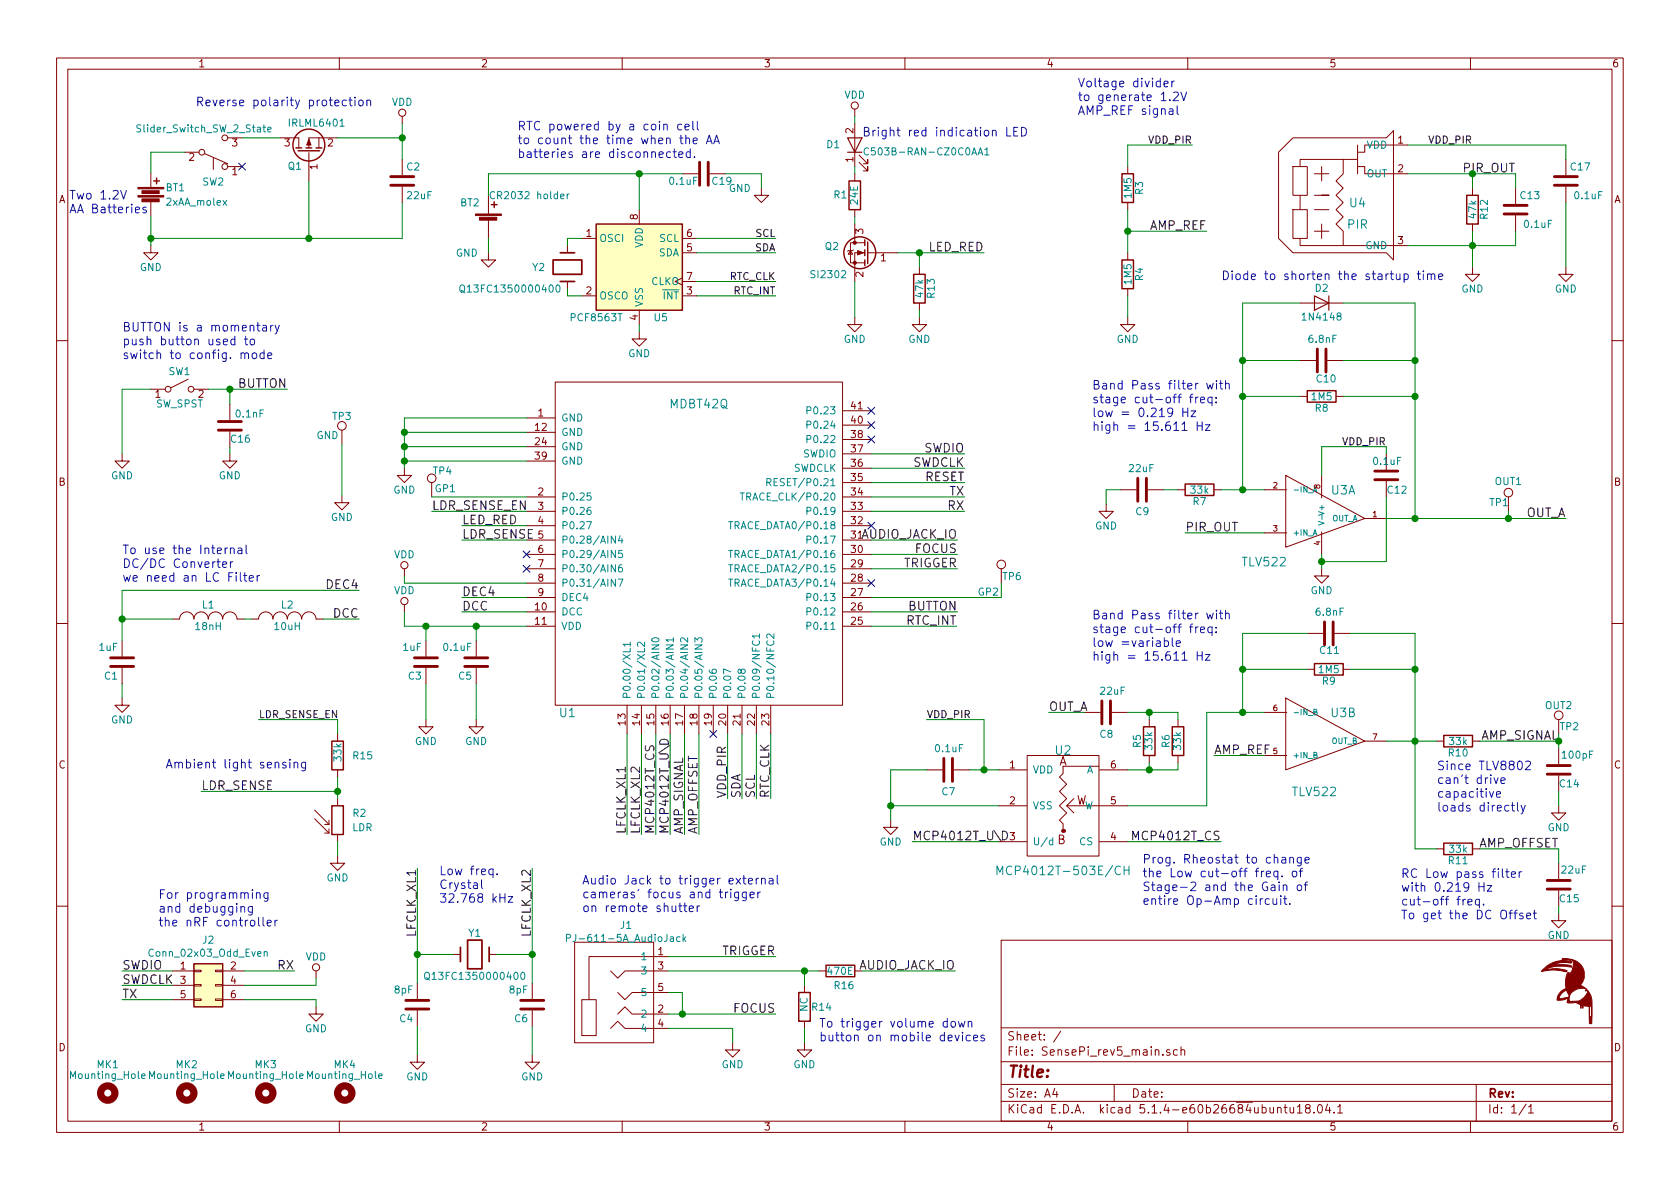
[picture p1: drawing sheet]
EESchema Schematic File Version 4
LIBS:SensePi_rev5_main-cache
EELAYER 30 0
EELAYER END
$Descr A4 11693 8268
encoding utf-8
Sheet 1 1
Title ""
Date ""
Rev ""
Comp ""
Comment1 ""
Comment2 ""
Comment3 ""
Comment4 ""
$EndDescr
$Comp
L sense:Battery BT1
U 1 1
P 1050 1345
F 0 "BT1" H 1150 1395 50  0000 L CNN
F 1 "2xAA_molex" H 1150 1295 50  0000 L CNN
F 2 "sense_fp:JST_EH_S2B-EH_1x02_P2.50mm_Horizontal" H 1050 1385 60  0001 C CNN
F 3 "" V 1050 1385 60  0000 C CNN
	1    1050 1345
	1    0    0    -1  
$EndComp
$Comp
L sense:Crystal Y1
U 1 1
P 3305 6635
F 0 "Y1" H 3305 6785 50  0000 C CNN
F 1 "Q13FC1350000400" H 3305 6485 50  0000 C CNN
F 2 "sense_fp:Q13FC1350000400_SMD Crystals 32.768KHz" H 3305 6635 50  0001 C CNN
F 3 "" H 3305 6635 50  0000 C CNN
	1    3305 6635
	1    0    0    -1  
$EndComp
$Comp
L sense:LOGO #G1
U 1 1
P 10905 6890
F 0 "#G1" H 10905 6692 60  0001 C CNN
F 1 "LOGO" H 10905 7088 60  0001 C CNN
F 2 "sense_rev3_fp:LOGO" H 10905 6890 60  0001 C CNN
F 3 "" H 10905 6890 60  0001 C CNN
	1    10905 6890
	1    0    0    -1  
$EndComp
$Comp
L sense:PIR U4
U 1 1
P 9350 1350
F 0 "U4" H 9450 1300 60  0000 C CNN
F 1 "PIR" H 9450 1150 60  0000 C CNN
F 2 "sense_fp:PIR_TO5" H 9700 1350 60  0001 C CNN
F 3 "" H 9700 1350 60  0000 C CNN
	1    9350 1350
	1    0    0    -1  
$EndComp
$Comp
L sense:C C2
U 1 1
P 2800 1250
F 0 "C2" H 2825 1350 50  0000 L CNN
F 1 "22uF" H 2825 1150 50  0000 L CNN
F 2 "sense_fp:C_1206_3216Metric" H 2838 1100 30  0001 C CNN
F 3 "" H 2800 1250 60  0000 C CNN
	1    2800 1250
	1    0    0    -1  
$EndComp
$Comp
L sense:TLV8802 U3
U 1 1
P 9150 3550
F 0 "U3" H 9350 3700 60  0000 C CNN
F 1 "TLV522" H 8800 3200 60  0000 C CNN
F 2 "sense_fp:SSOP-8_2.95x2.8mm_Pitch0.65mm" H 9250 3500 60  0001 C CNN
F 3 "" H 9250 3500 60  0001 C CNN
	1    9150 3550
	1    0    0    -1  
$EndComp
$Comp
L sense:TLV8802 U3
U 2 1
P 9150 5100
F 0 "U3" H 9350 5250 60  0000 C CNN
F 1 "TLV522" H 9150 4700 60  0000 C CNN
F 2 "sense_fp:SSOP-8_2.95x2.8mm_Pitch0.65mm" H 9250 5050 60  0001 C CNN
F 3 "" H 9250 5050 60  0001 C CNN
	2    9150 5100
	1    0    0    -1  
$EndComp
$Comp
L sense:Mounting_Hole MK1
U 1 1
P 750 7600
F 0 "MK1" H 750 7800 50  0000 C CNN
F 1 "Mounting_Hole" H 750 7725 50  0000 C CNN
F 2 "sense_fp:MountingHole_2.7mm_M2.5" H 750 7600 50  0001 C CNN
F 3 "" H 750 7600 50  0001 C CNN
	1    750  7600
	1    0    0    -1  
$EndComp
$Comp
L sense:GND #PWR03
U 1 1
P 1050 1700
F 0 "#PWR03" H 1050 1450 50  0001 C CNN
F 1 "GND" H 1050 1550 50  0000 C CNN
F 2 "" H 1050 1700 60  0000 C CNN
F 3 "" H 1050 1700 60  0000 C CNN
	1    1050 1700
	1    0    0    -1  
$EndComp
$Comp
L sense:VDD #PWR06
U 1 1
P 2800 850
F 0 "#PWR06" H 2800 700 50  0001 C CNN
F 1 "VDD" H 2800 1000 50  0000 C CNN
F 2 "" H 2800 850 60  0000 C CNN
F 3 "" H 2800 850 60  0000 C CNN
	1    2800 850 
	1    0    0    -1  
$EndComp
$Comp
L sense:R R3
U 1 1
P 7850 1300
F 0 "R3" V 7930 1300 50  0000 C CNN
F 1 "1M5" V 7850 1300 50  0000 C CNN
F 2 "sense_fp:C_0402_1005Metric" H 7780 1300 30  0001 C CNN
F 3 "" H 7850 1300 30  0000 C CNN
	1    7850 1300
	1    0    0    -1  
$EndComp
$Comp
L sense:GND #PWR020
U 1 1
P 7850 2200
F 0 "#PWR020" H 7850 1950 50  0001 C CNN
F 1 "GND" H 7850 2050 50  0000 C CNN
F 2 "" H 7850 2200 60  0000 C CNN
F 3 "" H 7850 2200 60  0000 C CNN
	1    7850 2200
	1    0    0    -1  
$EndComp
$Comp
L sense:GND #PWR025
U 1 1
P 10250 1850
F 0 "#PWR025" H 10250 1600 50  0001 C CNN
F 1 "GND" H 10250 1700 50  0000 C CNN
F 2 "" H 10250 1850 60  0000 C CNN
F 3 "" H 10250 1850 60  0000 C CNN
	1    10250 1850
	1    0    0    -1  
$EndComp
$Comp
L sense:GND #PWR021
U 1 1
P 7700 3500
F 0 "#PWR021" H 7700 3250 50  0001 C CNN
F 1 "GND" H 7700 3350 50  0000 C CNN
F 2 "" H 7700 3500 60  0000 C CNN
F 3 "" H 7700 3500 60  0000 C CNN
	1    7700 3500
	1    0    0    -1  
$EndComp
$Comp
L sense:GND #PWR027
U 1 1
P 10850 6350
F 0 "#PWR027" H 10850 6100 50  0001 C CNN
F 1 "GND" H 10850 6200 50  0000 C CNN
F 2 "" H 10850 6350 60  0000 C CNN
F 3 "" H 10850 6350 60  0000 C CNN
	1    10850 6350
	1    0    0    -1  
$EndComp
$Comp
L sense:Mounting_Hole MK2
U 1 1
P 1300 7600
F 0 "MK2" H 1300 7800 50  0000 C CNN
F 1 "Mounting_Hole" H 1300 7725 50  0000 C CNN
F 2 "sense_fp:MountingHole_2.7mm_M2.5" H 1300 7600 50  0001 C CNN
F 3 "" H 1300 7600 50  0001 C CNN
	1    1300 7600
	1    0    0    -1  
$EndComp
$Comp
L sense:Mounting_Hole MK3
U 1 1
P 1850 7600
F 0 "MK3" H 1850 7800 50  0000 C CNN
F 1 "Mounting_Hole" H 1850 7725 50  0000 C CNN
F 2 "sense_fp:MountingHole_2.7mm_M2.5" H 1850 7600 50  0001 C CNN
F 3 "" H 1850 7600 50  0001 C CNN
	1    1850 7600
	1    0    0    -1  
$EndComp
$Comp
L sense:Mounting_Hole MK4
U 1 1
P 2400 7600
F 0 "MK4" H 2400 7800 50  0000 C CNN
F 1 "Mounting_Hole" H 2400 7725 50  0000 C CNN
F 2 "sense_fp:MountingHole_2.7mm_M2.5" H 2400 7600 50  0001 C CNN
F 3 "" H 2400 7600 50  0001 C CNN
	1    2400 7600
	1    0    0    -1  
$EndComp
$Comp
L sense:INDUCTOR_SMALL L2
U 1 1
P 2000 4300
F 0 "L2" H 2000 4400 50  0000 C CNN
F 1 "10uH" H 2000 4250 50  0000 C CNN
F 2 "sense_fp:L_0805" H 2000 4300 60  0001 C CNN
F 3 "" H 2000 4300 60  0000 C CNN
	1    2000 4300
	1    0    0    -1  
$EndComp
$Comp
L sense:GND #PWR01
U 1 1
P 850 3150
F 0 "#PWR01" H 850 2900 50  0001 C CNN
F 1 "GND" H 850 3000 50  0000 C CNN
F 2 "" H 850 3150 60  0000 C CNN
F 3 "" H 850 3150 60  0000 C CNN
	1    850  3150
	1    0    0    -1  
$EndComp
$Comp
L sense:GND #PWR011
U 1 1
P 2905 7335
F 0 "#PWR011" H 2905 7085 50  0001 C CNN
F 1 "GND" H 2905 7185 50  0000 C CNN
F 2 "" H 2905 7335 60  0000 C CNN
F 3 "" H 2905 7335 60  0000 C CNN
	1    2905 7335
	1    0    0    -1  
$EndComp
$Comp
L sense:GND #PWR014
U 1 1
P 3705 7335
F 0 "#PWR014" H 3705 7085 50  0001 C CNN
F 1 "GND" H 3705 7185 50  0000 C CNN
F 2 "" H 3705 7335 60  0000 C CNN
F 3 "" H 3705 7335 60  0000 C CNN
	1    3705 7335
	1    0    0    -1  
$EndComp
$Comp
L sense:GND #PWR015
U 1 1
P 5100 7250
F 0 "#PWR015" H 5100 7000 50  0001 C CNN
F 1 "GND" H 5100 7100 50  0000 C CNN
F 2 "" H 5100 7250 60  0000 C CNN
F 3 "" H 5100 7250 60  0000 C CNN
	1    5100 7250
	1    0    0    -1  
$EndComp
$Comp
L sense:GND #PWR02
U 1 1
P 850 4850
F 0 "#PWR02" H 850 4600 50  0001 C CNN
F 1 "GND" H 850 4700 50  0000 C CNN
F 2 "" H 850 4850 60  0000 C CNN
F 3 "" H 850 4850 60  0000 C CNN
	1    850  4850
	1    0    0    -1  
$EndComp
$Comp
L sense:GND #PWR010
U 1 1
P 2965 5000
F 0 "#PWR010" H 2965 4750 50  0001 C CNN
F 1 "GND" H 2965 4850 50  0000 C CNN
F 2 "" H 2965 5000 60  0000 C CNN
F 3 "" H 2965 5000 60  0000 C CNN
	1    2965 5000
	1    0    0    -1  
$EndComp
$Comp
L sense:GND #PWR012
U 1 1
P 3315 5000
F 0 "#PWR012" H 3315 4750 50  0001 C CNN
F 1 "GND" H 3315 4850 50  0000 C CNN
F 2 "" H 3315 5000 60  0000 C CNN
F 3 "" H 3315 5000 60  0000 C CNN
	1    3315 5000
	1    0    0    -1  
$EndComp
$Comp
L sense:GND #PWR023
U 1 1
P 9200 3950
F 0 "#PWR023" H 9200 3700 50  0001 C CNN
F 1 "GND" H 9200 3800 50  0000 C CNN
F 2 "" H 9200 3950 60  0000 C CNN
F 3 "" H 9200 3950 60  0000 C CNN
	1    9200 3950
	1    0    0    -1  
$EndComp
$Comp
L sense:GND #PWR026
U 1 1
P 10850 5600
F 0 "#PWR026" H 10850 5350 50  0001 C CNN
F 1 "GND" H 10850 5450 50  0000 C CNN
F 2 "" H 10850 5600 60  0000 C CNN
F 3 "" H 10850 5600 60  0000 C CNN
	1    10850 5600
	1    0    0    -1  
$EndComp
$Comp
L sense:D D2
U 1 1
P 9200 2100
F 0 "D2" H 9200 2000 50  0000 C CNN
F 1 "1N4148" H 9200 2200 50  0000 C CNN
F 2 "sense_fp:D_SOD-323" H 9200 2100 50  0001 C CNN
F 3 "" H 9200 2100 50  0001 C CNN
	1    9200 2100
	-1   0    0    1   
$EndComp
$Comp
L sense:GND #PWR07
U 1 1
P 2815 3250
F 0 "#PWR07" H 2815 3000 50  0001 C CNN
F 1 "GND" H 2815 3100 50  0000 C CNN
F 2 "" H 2815 3250 60  0000 C CNN
F 3 "" H 2815 3250 60  0000 C CNN
	1    2815 3250
	1    0    0    -1  
$EndComp
NoConn ~ 6065 2850
NoConn ~ 6065 2950
NoConn ~ 6065 3050
Text Label 3215 3650 0    60   ~ 0
LED_RED
Text Label 3215 4150 0    60   ~ 0
DEC4
Text Label 3215 4250 0    60   ~ 0
DCC
Text Label 6665 3850 2    60   ~ 0
FOCUS
Text Label 6715 3150 2    60   ~ 0
SWDIO
Text Label 6715 3250 2    60   ~ 0
SWDCLK
Text Label 6715 3350 2    60   ~ 0
RESET
Text Label 6715 3550 2    60   ~ 0
RX
Text Label 6715 3450 2    60   ~ 0
TX
$Comp
L sense:VDD #PWR09
U 1 1
P 2815 4250
F 0 "#PWR09" H 2815 4100 50  0001 C CNN
F 1 "VDD" H 2815 4400 50  0000 C CNN
F 2 "" H 2815 4250 60  0000 C CNN
F 3 "" H 2815 4250 60  0000 C CNN
	1    2815 4250
	1    0    0    -1  
$EndComp
Text Label 2500 4100 2    60   ~ 0
DEC4
Text Label 2500 4300 2    60   ~ 0
DCC
Text Label 4365 5800 1    60   ~ 0
LFCLK_XL1
Text Label 4465 5800 1    60   ~ 0
LFCLK_XL2
Text Label 2905 6035 3    60   ~ 0
LFCLK_XL1
Text Label 3705 6035 3    60   ~ 0
LFCLK_XL2
Text Label 8400 1600 2    60   ~ 0
AMP_REF
Text Label 10900 3600 2    60   ~ 0
OUT_A
Text Label 7300 4950 0    60   ~ 0
OUT_A
Text Label 10550 1200 2    60   ~ 0
PIR_OUT
Text Label 8250 3700 0    60   ~ 0
PIR_OUT
Text Label 10850 5150 2    60   ~ 0
AMP_SIGNAL
Text Label 10850 5900 2    60   ~ 0
AMP_OFFSET
Text Label 2000 2700 2    60   ~ 0
BUTTON
Text Label 6850 1750 2    60   ~ 0
LED_RED
Text Label 850  6750 0    60   ~ 0
SWDIO
Text Label 850  6850 0    60   ~ 0
SWDCLK
Text Label 2050 6750 2    60   ~ 0
RX
Text Label 850  6950 0    60   ~ 0
TX
Text Label 1400 5500 0    60   ~ 0
LDR_SENSE
$Comp
L sense:VDD #PWR05
U 1 1
P 2200 6800
F 0 "#PWR05" H 2200 6650 50  0001 C CNN
F 1 "VDD" H 2200 6950 50  0000 C CNN
F 2 "" H 2200 6800 60  0000 C CNN
F 3 "" H 2200 6800 60  0000 C CNN
	1    2200 6800
	1    0    0    -1  
$EndComp
Text Label 6650 6750 2    60   ~ 0
AUDIO_JACK_IO
Text Label 5400 7050 2    60   ~ 0
FOCUS
Text Label 5400 6650 2    60   ~ 0
TRIGGER
$Comp
L sense:C C13
U 1 1
P 10550 1450
F 0 "C13" H 10575 1550 50  0000 L CNN
F 1 "0.1uF" H 10600 1350 50  0000 L CNN
F 2 "sense_fp:C_0402_1005Metric" H 10588 1300 30  0001 C CNN
F 3 "" H 10550 1450 60  0000 C CNN
	1    10550 1450
	1    0    0    -1  
$EndComp
$Comp
L sense:C C10
U 1 1
P 9200 2500
F 0 "C10" V 9326 2456 50  0000 L CNN
F 1 "6.8nF" V 9050 2400 50  0000 L CNN
F 2 "sense_fp:C_0402_1005Metric" H 9238 2350 30  0001 C CNN
F 3 "" H 9200 2500 60  0000 C CNN
	1    9200 2500
	0    1    1    0   
$EndComp
$Comp
L sense:C C9
U 1 1
P 7950 3400
F 0 "C9" V 8100 3350 50  0000 L CNN
F 1 "22uF" V 7800 3300 50  0000 L CNN
F 2 "sense_fp:C_1206_3216Metric" H 7988 3250 30  0001 C CNN
F 3 "" H 7950 3400 60  0000 C CNN
	1    7950 3400
	0    1    1    0   
$EndComp
$Comp
L sense:C C11
U 1 1
P 9250 4400
F 0 "C11" V 9366 4330 50  0000 L CNN
F 1 "6.8nF" V 9100 4300 50  0000 L CNN
F 2 "sense_fp:C_0402_1005Metric" H 9288 4250 30  0001 C CNN
F 3 "" H 9250 4400 60  0000 C CNN
	1    9250 4400
	0    1    1    0   
$EndComp
$Comp
L sense:C C8
U 1 1
P 7700 4950
F 0 "C8" V 7850 4900 50  0000 L CNN
F 1 "22uF" V 7550 4900 50  0000 L CNN
F 2 "sense_fp:C_1206_3216Metric" H 7738 4800 30  0001 C CNN
F 3 "" H 7700 4950 60  0000 C CNN
	1    7700 4950
	0    1    1    0   
$EndComp
$Comp
L sense:C C15
U 1 1
P 10850 6150
F 0 "C15" H 10700 6250 50  0000 L CNN
F 1 "22uF" H 10650 6050 50  0000 L CNN
F 2 "sense_fp:C_1206_3216Metric" H 10888 6000 30  0001 C CNN
F 3 "" H 10850 6150 60  0000 C CNN
	1    10850 6150
	-1   0    0    1   
$EndComp
$Comp
L sense:C C14
U 1 1
P 10850 5350
F 0 "C14" H 10700 5450 50  0000 L CNN
F 1 "100pF" H 10600 5250 50  0000 L CNN
F 2 "sense_fp:C_0402_1005Metric" H 10888 5200 30  0001 C CNN
F 3 "" H 10850 5350 60  0000 C CNN
	1    10850 5350
	-1   0    0    1   
$EndComp
$Comp
L sense:C C6
U 1 1
P 3705 6985
F 0 "C6" H 3730 7085 50  0000 L CNN
F 1 "8pF" H 3730 6885 50  0000 L CNN
F 2 "sense_fp:C_0402_1005Metric" H 3743 6835 30  0001 C CNN
F 3 "" H 3705 6985 60  0000 C CNN
	1    3705 6985
	-1   0    0    1   
$EndComp
$Comp
L sense:C C4
U 1 1
P 2905 6985
F 0 "C4" H 2930 7085 50  0000 L CNN
F 1 "8pF" H 2930 6885 50  0000 L CNN
F 2 "sense_fp:C_0402_1005Metric" H 2943 6835 30  0001 C CNN
F 3 "" H 2905 6985 60  0000 C CNN
	1    2905 6985
	-1   0    0    1   
$EndComp
$Comp
L sense:C C3
U 1 1
P 2965 4600
F 0 "C3" H 2990 4700 50  0000 L CNN
F 1 "1uF" H 2990 4500 50  0000 L CNN
F 2 "sense_fp:C_0603_1608Metric" H 3003 4450 30  0001 C CNN
F 3 "" H 2965 4600 60  0000 C CNN
	1    2965 4600
	-1   0    0    1   
$EndComp
$Comp
L sense:C C5
U 1 1
P 3315 4600
F 0 "C5" H 3340 4700 50  0000 L CNN
F 1 "0.1uF" H 3340 4500 50  0000 L CNN
F 2 "sense_fp:C_0402_1005Metric" H 3353 4450 30  0001 C CNN
F 3 "" H 3315 4600 60  0000 C CNN
	1    3315 4600
	-1   0    0    1   
$EndComp
$Comp
L sense:C C1
U 1 1
P 850 4600
F 0 "C1" H 875 4700 50  0000 L CNN
F 1 "1uF" H 875 4500 50  0000 L CNN
F 2 "sense_fp:C_0603_1608Metric" H 888 4450 30  0001 C CNN
F 3 "" H 850 4600 60  0000 C CNN
	1    850  4600
	-1   0    0    1   
$EndComp
$Comp
L sense:R R4
U 1 1
P 7850 1900
F 0 "R4" V 7930 1900 50  0000 C CNN
F 1 "1M5" V 7850 1900 50  0000 C CNN
F 2 "sense_fp:C_0402_1005Metric" H 7780 1900 30  0001 C CNN
F 3 "" H 7850 1900 30  0000 C CNN
	1    7850 1900
	1    0    0    -1  
$EndComp
$Comp
L sense:R R12
U 1 1
P 10250 1450
F 0 "R12" V 10330 1450 50  0000 C CNN
F 1 "47k" V 10250 1450 50  0000 C CNN
F 2 "sense_fp:C_0402_1005Metric" H 10180 1450 30  0001 C CNN
F 3 "" H 10250 1450 30  0000 C CNN
	1    10250 1450
	1    0    0    -1  
$EndComp
$Comp
L sense:R R1
U 1 1
P 5950 1350
F 0 "R1" H 6050 1350 50  0000 C CNN
F 1 "24E" V 5950 1350 50  0000 C CNN
F 2 "sense_fp:C_0402_1005Metric" H 5880 1350 30  0001 C CNN
F 3 "" H 5950 1350 30  0000 C CNN
	1    5950 1350
	-1   0    0    1   
$EndComp
$Comp
L sense:R R8
U 1 1
P 9200 2750
F 0 "R8" V 9280 2750 50  0000 C CNN
F 1 "1M5" V 9200 2750 50  0000 C CNN
F 2 "sense_fp:C_0402_1005Metric" H 9130 2750 30  0001 C CNN
F 3 "" H 9200 2750 30  0000 C CNN
	1    9200 2750
	0    1    1    0   
$EndComp
$Comp
L sense:R R7
U 1 1
P 8350 3400
F 0 "R7" V 8430 3400 50  0000 C CNN
F 1 "33k" V 8350 3400 50  0000 C CNN
F 2 "sense_fp:C_0402_1005Metric" H 8280 3400 30  0001 C CNN
F 3 "" H 8350 3400 30  0000 C CNN
	1    8350 3400
	0    1    1    0   
$EndComp
$Comp
L sense:R R9
U 1 1
P 9250 4650
F 0 "R9" V 9330 4650 50  0000 C CNN
F 1 "1M5" V 9250 4650 50  0000 C CNN
F 2 "sense_fp:C_0402_1005Metric" H 9180 4650 30  0001 C CNN
F 3 "" H 9250 4650 30  0000 C CNN
	1    9250 4650
	0    1    1    0   
$EndComp
$Comp
L sense:R R10
U 1 1
P 10150 5150
F 0 "R10" V 10230 5150 50  0000 C CNN
F 1 "33k" V 10150 5150 50  0000 C CNN
F 2 "sense_fp:C_0402_1005Metric" H 10080 5150 30  0001 C CNN
F 3 "" H 10150 5150 30  0000 C CNN
	1    10150 5150
	0    1    1    0   
$EndComp
$Comp
L sense:R R11
U 1 1
P 10150 5900
F 0 "R11" V 10230 5900 50  0000 C CNN
F 1 "33k" V 10150 5900 50  0000 C CNN
F 2 "sense_fp:C_0402_1005Metric" H 10080 5900 30  0001 C CNN
F 3 "" H 10150 5900 30  0000 C CNN
	1    10150 5900
	0    1    1    0   
$EndComp
$Comp
L sense:INDUCTOR_SMALL L1
U 1 1
P 1450 4300
F 0 "L1" H 1450 4400 50  0000 C CNN
F 1 "18nH" H 1450 4250 50  0000 C CNN
F 2 "sense_fp:C_0603_1608Metric" H 1450 4300 60  0001 C CNN
F 3 "" H 1450 4300 60  0000 C CNN
	1    1450 4300
	1    0    0    -1  
$EndComp
$Comp
L sense:Q_PMOS_DGS Q1
U 1 1
P 2150 1050
F 0 "Q1" V 2050 1200 50  0000 R CNN
F 1 "IRLML6401" V 2350 1200 50  0000 R CNN
F 2 "sense_fp:SOT-23" H 2350 1150 29  0001 C CNN
F 3 "" H 2150 1050 60  0000 C CNN
	1    2150 1050
	0    -1   -1   0   
$EndComp
$Comp
L sense:VDD #PWR08
U 1 1
P 2815 4000
F 0 "#PWR08" H 2815 3850 50  0001 C CNN
F 1 "VDD" H 2815 4150 50  0000 C CNN
F 2 "" H 2815 4000 60  0000 C CNN
F 3 "" H 2815 4000 60  0000 C CNN
	1    2815 4000
	1    0    0    -1  
$EndComp
$Comp
L sense:MCP4012T-503E_CH U2
U 1 1
P 7400 5600
F 0 "U2" H 7400 5988 60  0000 C CNN
F 1 "MCP4012T-503E/CH" H 7400 5150 60  0000 C CNN
F 2 "sense_fp:SOT-23-6" H 7400 5600 60  0001 C CNN
F 3 "" H 7400 5600 60  0001 C CNN
	1    7400 5600
	1    0    0    -1  
$EndComp
Text Label 8450 5250 0    60   ~ 0
AMP_REF
$Comp
L sense:R R5
U 1 1
P 8000 5150
F 0 "R5" V 8080 5150 50  0000 C CNN
F 1 "33k" V 8000 5150 50  0000 C CNN
F 2 "sense_fp:C_0402_1005Metric" H 7930 5150 30  0001 C CNN
F 3 "" H 8000 5150 30  0000 C CNN
	1    8000 5150
	-1   0    0    1   
$EndComp
$Comp
L sense:Test_Point TP2
U 1 1
P 10850 5100
F 0 "TP2" H 10925 5125 50  0000 C BNN
F 1 "OUT2" H 10850 5300 50  0000 C CNN
F 2 "sense_fp:Measurement_Point_Round-SMD-Pad_Small" H 10850 5100 50  0001 C CNN
F 3 "" H 10850 5100 50  0001 C CNN
	1    10850 5100
	1    0    0    -1  
$EndComp
$Comp
L sense:Test_Point TP1
U 1 1
P 10500 3550
F 0 "TP1" H 10435 3585 50  0000 C BNN
F 1 "OUT1" H 10500 3760 50  0000 C CNN
F 2 "sense_fp:Measurement_Point_Round-SMD-Pad_Small" H 10500 3550 50  0001 C CNN
F 3 "" H 10500 3550 50  0001 C CNN
	1    10500 3550
	1    0    0    -1  
$EndComp
$Comp
L sense:GND #PWR016
U 1 1
P 6200 5700
F 0 "#PWR016" H 6200 5450 50  0001 C CNN
F 1 "GND" H 6200 5550 50  0000 C CNN
F 2 "" H 6200 5700 60  0000 C CNN
F 3 "" H 6200 5700 60  0000 C CNN
	1    6200 5700
	1    0    0    -1  
$EndComp
Text Label 8500 5850 2    60   ~ 0
MCP4012T_CS
Text Label 6350 5850 0    60   ~ 0
MCP4012T_U\D
Wire Wire Line
	2800 1650 2800 1400
Wire Wire Line
	2150 1250 2150 1650
Connection ~ 2150 1650
Wire Wire Line
	7850 1000 7850 1150
Wire Wire Line
	7850 1450 7850 1600
Wire Wire Line
	9800 1200 10250 1200
Wire Wire Line
	10550 1700 10550 1600
Wire Wire Line
	10250 1600 10250 1700
Wire Wire Line
	10250 1300 10250 1200
Connection ~ 10250 1200
Wire Wire Line
	1050 2700 850  2700
Wire Wire Line
	850  2700 850  3150
Wire Wire Line
	1450 2700 1600 2700
Wire Wire Line
	850  4100 850  4300
Wire Wire Line
	850  4300 1200 4300
Wire Wire Line
	850  4750 850  4850
Wire Wire Line
	850  4100 2500 4100
Connection ~ 850  4300
Wire Wire Line
	2815 4350 2965 4350
Wire Wire Line
	2965 4450 2965 4350
Connection ~ 2965 4350
Wire Wire Line
	3315 4450 3315 4350
Connection ~ 3315 4350
Wire Wire Line
	2965 4750 2965 5000
Wire Wire Line
	8100 3400 8200 3400
Wire Wire Line
	8500 3400 8650 3400
Wire Wire Line
	9650 3600 9850 3600
Wire Wire Line
	8650 2750 9050 2750
Wire Wire Line
	8650 2100 8650 2500
Connection ~ 8650 3400
Wire Wire Line
	9850 2750 9350 2750
Wire Wire Line
	9850 2100 9850 2500
Connection ~ 9850 3600
Wire Wire Line
	9350 2500 9850 2500
Connection ~ 9850 2750
Wire Wire Line
	9050 2500 8650 2500
Connection ~ 8650 2750
Wire Wire Line
	9650 5150 9850 5150
Wire Wire Line
	9100 4650 8650 4650
Wire Wire Line
	8650 4400 8650 4650
Connection ~ 8650 4950
Wire Wire Line
	9400 4650 9850 4650
Wire Wire Line
	9850 4400 9850 4650
Connection ~ 9850 5150
Wire Wire Line
	9100 4400 8650 4400
Connection ~ 8650 4650
Wire Wire Line
	9400 4400 9850 4400
Connection ~ 9850 4650
Wire Wire Line
	10300 5150 10850 5150
Wire Wire Line
	10850 5100 10850 5150
Wire Wire Line
	9850 5900 10000 5900
Wire Wire Line
	10300 5900 10850 5900
Wire Wire Line
	10850 5900 10850 6000
Wire Wire Line
	10850 6300 10850 6350
Wire Wire Line
	10850 5600 10850 5500
Wire Wire Line
	7300 4950 7550 4950
Wire Wire Line
	8250 3700 8800 3700
Wire Wire Line
	7850 1600 8400 1600
Connection ~ 7850 1600
Wire Wire Line
	2905 6035 2905 6635
Wire Wire Line
	3455 6635 3705 6635
Wire Wire Line
	3705 6035 3705 6635
Wire Wire Line
	2905 7135 2905 7335
Wire Wire Line
	3705 7135 3705 7335
Connection ~ 3705 6635
Wire Wire Line
	9050 2100 8650 2100
Connection ~ 8650 2500
Wire Wire Line
	9350 2100 9850 2100
Connection ~ 9850 2500
Wire Wire Line
	3155 6635 2905 6635
Connection ~ 2905 6635
Wire Wire Line
	2815 2900 2815 3000
Wire Wire Line
	2815 2900 3665 2900
Wire Wire Line
	3665 3000 2815 3000
Connection ~ 2815 3000
Wire Wire Line
	3665 3100 2815 3100
Connection ~ 2815 3100
Wire Wire Line
	3665 3200 2815 3200
Connection ~ 2815 3200
Wire Wire Line
	4365 5800 4365 5100
Wire Wire Line
	4465 5100 4465 5800
Wire Wire Line
	4865 5800 4865 5100
Wire Wire Line
	6065 3150 6715 3150
Wire Wire Line
	6065 3250 6715 3250
Wire Wire Line
	6715 3350 6065 3350
Wire Wire Line
	6715 3550 6065 3550
Wire Wire Line
	9800 1700 10250 1700
Connection ~ 10250 1700
Wire Wire Line
	7850 2050 7850 2200
Wire Wire Line
	2815 4250 2815 4350
Wire Wire Line
	3315 4750 3315 5000
Wire Wire Line
	9200 3850 9200 3900
Wire Wire Line
	8450 5250 8800 5250
Wire Wire Line
	7850 5850 8500 5850
Wire Wire Line
	10500 3550 10500 3600
Connection ~ 10500 3600
Connection ~ 10850 5150
Wire Wire Line
	1750 4300 1700 4300
Wire Wire Line
	2500 4300 2250 4300
Wire Wire Line
	2800 850  2800 950 
Wire Wire Line
	2350 950  2800 950 
Connection ~ 2800 950 
Wire Wire Line
	6350 5850 6950 5850
Wire Wire Line
	7700 3500 7700 3400
Wire Wire Line
	7700 3400 7800 3400
Wire Wire Line
	4765 5100 4765 5800
$Comp
L sense:R R6
U 1 1
P 8200 5150
F 0 "R6" V 8280 5150 50  0000 C CNN
F 1 "33k" V 8200 5150 50  0000 C CNN
F 2 "sense_fp:C_0402_1005Metric" H 8130 5150 30  0001 C CNN
F 3 "" H 8200 5150 30  0000 C CNN
	1    8200 5150
	-1   0    0    1   
$EndComp
Wire Wire Line
	7850 4950 8000 4950
Wire Wire Line
	8400 4950 8650 4950
Wire Wire Line
	10550 1200 10550 1300
Wire Wire Line
	8200 4950 8200 5000
Wire Wire Line
	8000 5000 8000 4950
Connection ~ 8000 4950
$Comp
L sense:C C12
U 1 1
P 9650 3300
F 0 "C12" H 9650 3200 50  0000 L CNN
F 1 "0.1uF" H 9550 3400 50  0000 L CNN
F 2 "sense_fp:C_0402_1005Metric" H 9688 3150 30  0001 C CNN
F 3 "" H 9650 3300 60  0000 C CNN
	1    9650 3300
	1    0    0    -1  
$EndComp
Wire Wire Line
	9650 3150 9650 3100
Wire Wire Line
	9650 3100 9200 3100
Wire Wire Line
	9650 3450 9650 3900
Wire Wire Line
	9650 3900 9200 3900
Connection ~ 9200 3900
$Comp
L sense:C C7
U 1 1
P 6600 5350
F 0 "C7" V 6750 5300 50  0000 L CNN
F 1 "0.1uF" V 6450 5250 50  0000 L CNN
F 2 "sense_fp:C_0402_1005Metric" H 6638 5200 30  0001 C CNN
F 3 "" H 6600 5350 60  0000 C CNN
	1    6600 5350
	0    1    1    0   
$EndComp
Wire Wire Line
	6200 5350 6200 5600
Wire Wire Line
	6200 5600 6950 5600
Wire Wire Line
	6450 5350 6200 5350
Connection ~ 6200 5600
Wire Wire Line
	6750 5350 6850 5350
Connection ~ 6850 5350
Wire Wire Line
	8400 5600 7850 5600
Wire Wire Line
	8400 4950 8400 5600
Wire Wire Line
	7850 5350 8000 5350
Wire Wire Line
	8200 5350 8200 5300
Wire Wire Line
	8000 5300 8000 5350
Connection ~ 8000 5350
Wire Wire Line
	6065 3450 6715 3450
Wire Wire Line
	2150 1650 2800 1650
Wire Wire Line
	10250 1200 10550 1200
Wire Wire Line
	850  4300 850  4450
Wire Wire Line
	2965 4350 3315 4350
Wire Wire Line
	3315 4350 3665 4350
Wire Wire Line
	8650 3400 8800 3400
Wire Wire Line
	9850 3600 10500 3600
Wire Wire Line
	9850 2750 9850 3600
Wire Wire Line
	8650 2750 8650 3400
Wire Wire Line
	8650 4950 8800 4950
Wire Wire Line
	9850 5150 10000 5150
Wire Wire Line
	9850 5150 9850 5900
Wire Wire Line
	8650 4650 8650 4950
Wire Wire Line
	9850 4650 9850 5150
Wire Wire Line
	7850 1600 7850 1750
Wire Wire Line
	3705 6635 3705 6835
Wire Wire Line
	8650 2500 8650 2750
Wire Wire Line
	9850 2500 9850 2750
Wire Wire Line
	2905 6635 2905 6835
Wire Wire Line
	2815 3000 2815 3100
Wire Wire Line
	2815 3100 2815 3200
Wire Wire Line
	2815 3200 2815 3250
Wire Wire Line
	10250 1700 10250 1850
Wire Wire Line
	10250 1700 10550 1700
Wire Wire Line
	10500 3600 10900 3600
Wire Wire Line
	10850 5150 10850 5200
Wire Wire Line
	2800 950  2800 1100
Wire Wire Line
	8000 4950 8200 4950
Wire Wire Line
	9200 3100 9200 3300
Wire Wire Line
	9200 3900 9200 3950
Wire Wire Line
	6200 5600 6200 5700
Wire Wire Line
	6850 5350 6950 5350
Wire Wire Line
	8000 5350 8200 5350
Text Notes 480  1485 0    60   ~ 0
Two 1.2V \nAA Batteries
Text Notes 1360 740  0    60   ~ 0
Reverse polarity protection
Text Notes 6000 950  0    60   ~ 0
Bright red indication LED
Text Notes 7500 800  0    60   ~ 0
Voltage divider \nto generate 1.2V \nAMP_REF signal
Text Notes 850  2500 0    60   ~ 0
BUTTON is a momentary \npush button used to \nswitch to config. mode
Text Notes 850  4050 0    60   ~ 0
To use the Internal \nDC/DC Converter \nwe need an LC Filter
Text Notes 1100 6450 0    60   ~ 0
For programming \nand debugging \nthe nRF controller
Text Notes 3055 6285 0    60   ~ 0
Low freq. \nCrystal\n32.768 kHz\n
Text Notes 4050 6350 0    60   ~ 0
Audio Jack to trigger external\ncameras' focus and trigger \non remote shutter
Text Notes 8500 1950 0    60   ~ 0
Diode to shorten the startup time
Text Notes 10000 5650 0    60   ~ 0
Since TLV8802 \ncan't drive \ncapacitive \nloads directly
Text Notes 9750 6400 0    60   ~ 0
RC Low pass filter \nwith 0.219 Hz \ncut-off freq.\nTo get the DC Offset
Text Notes 7950 6300 0    60   ~ 0
Prog. Rheostat to change \nthe Low cut-off freq. of \nStage-2 and the Gain of \nentire Op-Amp circuit.
Text Notes 7600 3000 0    60   ~ 0
Band Pass filter with \nstage cut-off freq:\nlow = 0.219 Hz\nhigh = 15.611 Hz
Text Notes 7600 4600 0    60   ~ 0
Band Pass filter with \nstage cut-off freq:\nlow =variable\nhigh = 15.611 Hz
Wire Wire Line
	3665 4250 3215 4250
Wire Wire Line
	3665 4150 3215 4150
Wire Wire Line
	2815 4000 2815 4050
Wire Wire Line
	2815 4050 3665 4050
$Comp
L sense:VDD #PWR013
U 1 1
P 5950 800
F 0 "#PWR013" H 5950 650 50  0001 C CNN
F 1 "VDD" H 5950 950 50  0000 C CNN
F 2 "" H 5950 800 60  0000 C CNN
F 3 "" H 5950 800 60  0000 C CNN
	1    5950 800 
	1    0    0    -1  
$EndComp
$Comp
L sense:GND #PWR028
U 1 1
P 5950 2200
F 0 "#PWR028" H 5950 1950 50  0001 C CNN
F 1 "GND" H 5950 2050 50  0000 C CNN
F 2 "" H 5950 2200 60  0000 C CNN
F 3 "" H 5950 2200 60  0000 C CNN
	1    5950 2200
	1    0    0    -1  
$EndComp
$Comp
L sense:GND #PWR04
U 1 1
P 2200 7000
F 0 "#PWR04" H 2200 6750 50  0001 C CNN
F 1 "GND" H 2200 6850 50  0000 C CNN
F 2 "" H 2200 7000 60  0000 C CNN
F 3 "" H 2200 7000 60  0000 C CNN
	1    2200 7000
	1    0    0    -1  
$EndComp
$Comp
L sense:GND #PWR0101
U 1 1
P 2350 5950
F 0 "#PWR0101" H 2350 5700 50  0001 C CNN
F 1 "GND" H 2350 5800 50  0000 C CNN
F 2 "" H 2350 5950 60  0000 C CNN
F 3 "" H 2350 5950 60  0000 C CNN
	1    2350 5950
	1    0    0    -1  
$EndComp
Wire Wire Line
	1050 1495 1050 1650
Connection ~ 1050 1650
Wire Wire Line
	1050 1650 1050 1700
$Comp
L sense:Slider_Switch_SW_2_State SW2
U 1 1
P 1485 1050
F 0 "SW2" H 1485 1260 50  0000 C CNN
F 1 "Slider_Switch_SW_2_State" H 1420 890 50  0000 C CNN
F 2 "sense:SlideSwitch_1P2T_Straight" H 1485 1050 50  0001 C CNN
F 3 "" H 1485 1050 50  0001 C CNN
	1    1485 1050
	1    0    0    1   
$EndComp
Wire Wire Line
	1050 1195 1050 1050
Wire Wire Line
	1285 1050 1050 1050
Wire Wire Line
	1685 950  1950 950 
$Comp
L sense:Test_Point TP3
U 1 1
P 2380 3085
F 0 "TP3" H 2380 3255 50  0000 C BNN
F 1 "GND" H 2280 3150 50  0000 C CNN
F 2 "sense_fp:Measurement_Point_Round-SMD-Pad_Small" H 2380 3085 50  0001 C CNN
F 3 "" H 2380 3085 50  0001 C CNN
	1    2380 3085
	1    0    0    -1  
$EndComp
$Comp
L sense:GND #PWR031
U 1 1
P 2380 3440
F 0 "#PWR031" H 2380 3190 50  0001 C CNN
F 1 "GND" H 2380 3290 50  0000 C CNN
F 2 "" H 2380 3440 60  0000 C CNN
F 3 "" H 2380 3440 60  0000 C CNN
	1    2380 3440
	1    0    0    -1  
$EndComp
Wire Wire Line
	2380 3085 2380 3440
Text Label 4865 5800 1    60   ~ 0
AMP_OFFSET
Text Label 4765 5800 1    60   ~ 0
AMP_SIGNAL
$Comp
L sense:PJ-611-5A_AudioJack J1
U 1 1
P 4300 6900
F 0 "J1" H 4358 7370 50  0000 C CNN
F 1 "PJ-611-5A_AudioJack" H 4358 7279 50  0000 C CNN
F 2 "sense_fp:PJ_611_5A_Audio Jack" H 4300 7280 50  0001 C CNN
F 3 "" H 4300 7280 50  0001 C CNN
	1    4300 6900
	1    0    0    -1  
$EndComp
$Comp
L sense:C C16
U 1 1
P 1600 2955
F 0 "C16" H 1450 3050 50  0000 L CNN
F 1 "0.1nF" H 1355 2875 50  0000 L CNN
F 2 "sense_fp:C_0402_1005Metric" H 1638 2805 30  0001 C CNN
F 3 "" H 1600 2955 60  0000 C CNN
	1    1600 2955
	-1   0    0    1   
$EndComp
$Comp
L sense:GND #PWR032
U 1 1
P 1600 3150
F 0 "#PWR032" H 1600 2900 50  0001 C CNN
F 1 "GND" H 1600 3000 50  0000 C CNN
F 2 "" H 1600 3150 60  0000 C CNN
F 3 "" H 1600 3150 60  0000 C CNN
	1    1600 3150
	1    0    0    -1  
$EndComp
Wire Wire Line
	1600 3150 1600 3105
Wire Wire Line
	1600 2805 1600 2700
Connection ~ 1600 2700
Wire Wire Line
	1600 2700 2000 2700
$Comp
L sense:Conn_02x03_Odd_Even J2
U 1 1
P 1400 6850
F 0 "J2" H 1450 7167 50  0000 C CNN
F 1 "Conn_02x03_Odd_Even" H 1450 7076 50  0000 C CNN
F 2 "sense_fp:PinHeader_2x03_P2.54mm_Vertical" H 1400 6850 50  0001 C CNN
F 3 "~" H 1400 6850 50  0001 C CNN
	1    1400 6850
	1    0    0    -1  
$EndComp
Wire Wire Line
	2200 7000 2200 6950
Wire Wire Line
	2200 6950 1700 6950
Wire Wire Line
	1700 6850 2200 6850
Wire Wire Line
	2200 6850 2200 6800
Wire Wire Line
	1700 6750 2050 6750
Wire Wire Line
	850  6750 1200 6750
Wire Wire Line
	1200 6850 850  6850
Wire Wire Line
	850  6950 1200 6950
Wire Wire Line
	3215 3650 3665 3650
Wire Wire Line
	3665 3750 3215 3750
Text Label 3215 3750 0    60   ~ 0
LDR_SENSE
$Comp
L sense:LED D1
U 1 1
P 5950 1000
F 0 "D1" V 5950 1150 50  0000 C CNN
F 1 "C503B-RAN-CZ0C0AA1" V 5900 500 50  0000 C CNN
F 2 "sense_fp:LED_D5.0mm" H 5950 1000 50  0001 C CNN
F 3 "" H 5950 1000 50  0001 C CNN
	1    5950 1000
	0    -1   -1   0   
$EndComp
$Comp
L sense:R R13
U 1 1
P 6400 2000
F 0 "R13" V 6480 2000 50  0000 C CNN
F 1 "47k" V 6400 2000 50  0000 C CNN
F 2 "sense_fp:C_0402_1005Metric" H 6330 2000 30  0001 C CNN
F 3 "" H 6400 2000 30  0000 C CNN
	1    6400 2000
	1    0    0    -1  
$EndComp
Wire Wire Line
	6400 1750 6400 1850
Wire Wire Line
	6850 1750 6400 1750
$Comp
L sense:Q_NMOS_GSD Q2
U 1 1
P 6050 1750
F 0 "Q2" H 6256 1796 50  0000 L CNN
F 1 "SI2302" H 6200 1600 50  0000 L CNN
F 2 "sense_fp:SOT-23" H 6250 1675 50  0001 L CIN
F 3 "" H 6050 1750 50  0001 L CNN
	1    6050 1750
	-1   0    0    -1  
$EndComp
Wire Wire Line
	2350 5000 2350 5100
Wire Wire Line
	2350 5950 2350 5850
Wire Wire Line
	2350 5550 2350 5500
Connection ~ 2350 5500
Wire Wire Line
	2350 5500 2350 5400
$Comp
L sense:R R15
U 1 1
P 2350 5250
F 0 "R15" H 2450 5250 50  0000 L CNN
F 1 "33k" V 2350 5200 50  0000 L CNN
F 2 "sense_fp:C_0402_1005Metric" V 2280 5250 50  0001 C CNN
F 3 "" H 2350 5250 50  0001 C CNN
	1    2350 5250
	1    0    0    -1  
$EndComp
$Comp
L sense:R_PHOTO R2
U 1 1
P 2350 5700
F 0 "R2" H 2450 5750 50  0000 L CNN
F 1 "LDR" H 2450 5650 50  0000 L CNN
F 2 "sense_fp:LED_D5.0mm" H 2550 5800 50  0001 C CNN
F 3 "~" H 2350 5700 50  0001 C CNN
	1    2350 5700
	1    0    0    -1  
$EndComp
$Comp
L sense:GND #PWR017
U 1 1
P 6400 2200
F 0 "#PWR017" H 6400 1950 50  0001 C CNN
F 1 "GND" H 6400 2050 50  0000 C CNN
F 2 "" H 6400 2200 60  0000 C CNN
F 3 "" H 6400 2200 60  0000 C CNN
	1    6400 2200
	1    0    0    -1  
$EndComp
Wire Wire Line
	6400 2200 6400 2150
Wire Wire Line
	5950 1950 5950 2200
Wire Wire Line
	5950 1500 5950 1550
Wire Wire Line
	5950 1200 5950 1150
Wire Wire Line
	5950 800  5950 850 
Wire Wire Line
	6250 1750 6400 1750
Connection ~ 6400 1750
Wire Wire Line
	1400 5500 2350 5500
Text Notes 1150 5350 0    60   ~ 0
Ambient light sensing
$Comp
L sense:Crystal Y2
U 1 1
P 3950 1850
F 0 "Y2" V 3950 1650 50  0000 C CNN
F 1 "Q13FC1350000400" V 4100 1450 50  0000 C CNN
F 2 "sense_fp:Q13FC1350000400_SMD Crystals 32.768KHz" H 3950 1850 50  0001 C CNN
F 3 "" H 3950 1850 50  0000 C CNN
	1    3950 1850
	0    1    1    0   
$EndComp
$Comp
L sense:GND #PWR034
U 1 1
P 4450 2300
F 0 "#PWR034" H 4450 2050 50  0001 C CNN
F 1 "GND" H 4450 2150 50  0000 C CNN
F 2 "" H 4450 2300 60  0000 C CNN
F 3 "" H 4450 2300 60  0000 C CNN
	1    4450 2300
	1    0    0    -1  
$EndComp
Wire Wire Line
	4450 2300 4450 2250
Wire Wire Line
	4850 1750 5400 1750
Wire Wire Line
	4850 1650 5400 1650
Wire Wire Line
	4850 1950 5400 1950
Wire Wire Line
	4450 1200 4750 1200
$Comp
L sense:C C19
U 1 1
P 4900 1200
F 0 "C19" V 4950 1250 50  0000 L CNN
F 1 "0.1uF" V 4950 950 50  0000 L CNN
F 2 "sense_fp:C_0402_1005Metric" H 4938 1050 30  0001 C CNN
F 3 "" H 4900 1200 60  0000 C CNN
	1    4900 1200
	0    1    1    0   
$EndComp
Wire Wire Line
	5050 1200 5300 1200
Wire Wire Line
	5300 1200 5300 1300
$Comp
L sense:GND #PWR036
U 1 1
P 5300 1300
F 0 "#PWR036" H 5300 1050 50  0001 C CNN
F 1 "GND" H 5150 1300 50  0000 C CNN
F 2 "" H 5300 1300 60  0000 C CNN
F 3 "" H 5300 1300 60  0000 C CNN
	1    5300 1300
	1    0    0    -1  
$EndComp
Text Label 5400 1650 2    50   ~ 0
SCL
Text Label 5400 1750 2    50   ~ 0
SDA
Text Label 5400 1950 2    50   ~ 0
RTC_CLK
Wire Wire Line
	3950 1650 4050 1650
$Comp
L sense:PCF8563T U5
U 1 1
P 4450 1850
F 0 "U5" H 4600 1500 50  0000 C CNN
F 1 "PCF8563T" H 4150 1500 50  0000 C CNN
F 2 "sense_fp:SOIC-8_3.9x4.9mm_P1.27mm" H 4450 1850 50  0001 C CNN
F 3 "https://assets.nexperia.com/documents/data-sheet/PCF8563.pdf" H 4450 1850 50  0001 C CNN
	1    4450 1850
	1    0    0    -1  
$EndComp
Wire Wire Line
	3950 1650 3950 1700
Wire Wire Line
	3950 2000 3950 2050
Wire Wire Line
	3950 2050 4050 2050
Text Label 5400 2050 2    50   ~ 0
RTC_INT
Wire Wire Line
	4850 2050 5400 2050
$Comp
L sense:Battery_Cell BT2
U 1 1
P 3400 1550
F 0 "BT2" H 3200 1700 50  0000 L CNN
F 1 "CR2032 holder" H 3400 1750 50  0000 L CNN
F 2 "sense_fp:BatteryHolder_Keystone_3009_1x2450" V 3400 1610 50  0001 C CNN
F 3 "" V 3400 1610 50  0001 C CNN
	1    3400 1550
	1    0    0    -1  
$EndComp
$Comp
L sense:GND #PWR029
U 1 1
P 3400 1750
F 0 "#PWR029" H 3400 1500 50  0001 C CNN
F 1 "GND" H 3250 1750 50  0000 C CNN
F 2 "" H 3400 1750 60  0000 C CNN
F 3 "" H 3400 1750 60  0000 C CNN
	1    3400 1750
	1    0    0    -1  
$EndComp
Wire Wire Line
	3400 1750 3400 1650
Wire Wire Line
	3400 1350 3400 1200
Wire Wire Line
	4450 1200 4450 1450
Wire Wire Line
	3400 1200 4450 1200
Connection ~ 4450 1200
Text Notes 3600 1100 0    60   ~ 0
RTC powered by a coin cell\nto count the time when the AA\nbatteries are disconnected.
$Comp
L sense:SW_SPST SW1
U 1 1
P 1250 2700
F 0 "SW1" H 1250 2825 50  0000 C CNN
F 1 "SW_SPST" H 1250 2600 50  0000 C CNN
F 2 "sense_fp:SW_PUSH_6mm" H 1250 2700 50  0001 C CNN
F 3 "" H 1250 2700 50  0001 C CNN
	1    1250 2700
	1    0    0    -1  
$EndComp
Text Label 5165 5550 1    60   ~ 0
SDA
Wire Wire Line
	5165 5550 5165 5100
Wire Wire Line
	5265 5100 5265 5550
Text Label 5265 5550 1    60   ~ 0
SCL
Text Label 4565 5800 1    60   ~ 0
MCP4012T_CS
Text Label 4665 5800 1    60   ~ 0
MCP4012T_U\D
Wire Wire Line
	4665 5100 4665 5800
Wire Wire Line
	4565 5100 4565 5800
NoConn ~ 4965 5100
Wire Wire Line
	5365 5100 5365 5550
Text Label 6660 4350 2    60   ~ 0
RTC_INT
Text Label 5365 5550 1    60   ~ 0
RTC_CLK
Wire Wire Line
	6065 3750 6665 3750
Wire Wire Line
	6665 3850 6065 3850
Wire Wire Line
	6065 3950 6665 3950
Wire Wire Line
	6665 4250 6065 4250
Text Label 6665 3750 2    60   ~ 0
AUDIO_JACK_IO
Text Label 6665 3950 2    60   ~ 0
TRIGGER
Text Label 6665 4250 2    60   ~ 0
BUTTON
Wire Wire Line
	6065 4350 6660 4350
NoConn ~ 3665 3950
NoConn ~ 3665 3850
Wire Wire Line
	4650 6650 5400 6650
Wire Wire Line
	4650 6900 4750 6900
Wire Wire Line
	4650 7050 4750 7050
Wire Wire Line
	4650 7150 5100 7150
Wire Wire Line
	4750 6900 4750 7050
Connection ~ 4750 7050
Wire Wire Line
	4750 7050 5400 7050
Wire Wire Line
	5100 7250 5100 7150
Wire Wire Line
	2350 5000 1800 5000
Text Label 1800 5000 0    50   ~ 0
LDR_SENSE_EN
Text Label 3005 3550 0    60   ~ 0
LDR_SENSE_EN
Wire Wire Line
	3005 3550 3665 3550
Wire Wire Line
	4650 6750 5600 6750
$Comp
L sense:R R16
U 1 1
P 5850 6750
F 0 "R16" V 5950 6700 50  0000 L CNN
F 1 "470E" V 5850 6650 50  0000 L CNN
F 2 "sense_fp:C_0402_1005Metric" V 5780 6750 50  0001 C CNN
F 3 "" H 5850 6750 50  0001 C CNN
	1    5850 6750
	0    1    1    0   
$EndComp
Wire Wire Line
	6000 6750 6650 6750
$Comp
L sense:R R14
U 1 1
P 5600 7000
F 0 "R14" H 5405 7005 50  0000 L CNN
F 1 "NC" V 5600 6930 50  0000 L CNN
F 2 "sense_fp:C_0402_1005Metric" V 5530 7000 50  0001 C CNN
F 3 "" H 5600 7000 50  0001 C CNN
	1    5600 7000
	-1   0    0    1   
$EndComp
Wire Wire Line
	5600 6850 5600 6750
Connection ~ 5600 6750
Wire Wire Line
	5600 6750 5700 6750
Wire Wire Line
	5600 7150 5600 7250
$Comp
L sense:GND #PWR030
U 1 1
P 5600 7250
F 0 "#PWR030" H 5600 7000 50  0001 C CNN
F 1 "GND" H 5600 7100 50  0000 C CNN
F 2 "" H 5600 7250 60  0000 C CNN
F 3 "" H 5600 7250 60  0000 C CNN
	1    5600 7250
	1    0    0    -1  
$EndComp
Text Notes 5700 7250 0    60   ~ 0
To trigger volume down \nbutton on mobile devices
Wire Wire Line
	7850 1000 8300 1000
Text Label 8300 1000 2    50   ~ 0
VDD_PIR
Text Label 10250 1000 2    50   ~ 0
VDD_PIR
Text Label 9650 3100 2    50   ~ 0
VDD_PIR
Wire Wire Line
	6850 5000 6450 5000
Wire Wire Line
	6850 5000 6850 5350
Text Label 6450 5000 0    50   ~ 0
VDD_PIR
Wire Wire Line
	5065 5100 5065 5550
Text Label 5065 5550 1    60   ~ 0
VDD_PIR
Wire Wire Line
	3665 3450 3005 3450
Wire Wire Line
	6970 4150 6970 4050
Wire Wire Line
	6065 4150 6970 4150
$Comp
L sense:Test_Point TP6
U 1 1
P 6970 4050
F 0 "TP6" H 7045 4070 50  0000 C BNN
F 1 "GP2" H 6880 3990 50  0000 C CNN
F 2 "sense_fp:Measurement_Point_Round-SMD-Pad_Small" H 6970 4050 50  0001 C CNN
F 3 "" H 6970 4050 50  0001 C CNN
	1    6970 4050
	1    0    0    -1  
$EndComp
$Comp
L sense:Test_Point TP4
U 1 1
P 3005 3450
F 0 "TP4" H 3080 3605 50  0000 C BNN
F 1 "GP1" H 3100 3510 50  0000 C CNN
F 2 "sense_fp:Measurement_Point_Round-SMD-Pad_Small" H 3005 3450 50  0001 C CNN
F 3 "" H 3005 3450 50  0001 C CNN
	1    3005 3450
	1    0    0    -1  
$EndComp
$Comp
L sense:C C17
U 1 1
P 10900 1250
F 0 "C17" H 10925 1350 50  0000 L CNN
F 1 "0.1uF" H 10950 1150 50  0000 L CNN
F 2 "sense_fp:C_0402_1005Metric" H 10938 1100 30  0001 C CNN
F 3 "" H 10900 1250 60  0000 C CNN
	1    10900 1250
	1    0    0    -1  
$EndComp
$Comp
L sense:GND #PWR018
U 1 1
P 10900 1850
F 0 "#PWR018" H 10900 1600 50  0001 C CNN
F 1 "GND" H 10900 1700 50  0000 C CNN
F 2 "" H 10900 1850 60  0000 C CNN
F 3 "" H 10900 1850 60  0000 C CNN
	1    10900 1850
	1    0    0    -1  
$EndComp
Wire Wire Line
	10900 1850 10900 1400
Wire Wire Line
	10900 1000 10900 1100
Wire Wire Line
	9800 1000 10900 1000
NoConn ~ 6065 3650
NoConn ~ 6065 4050
Wire Wire Line
	1050 1650 2150 1650
NoConn ~ 1685 1150
$Comp
L sense:MDBT42Q U1
U 1 1
P 4865 3550
F 0 "U1" H 3950 2150 60  0000 C CNN
F 1 "MDBT42Q" H 4865 4300 60  0000 C CNN
F 2 "sense_fp:mdbt42Q" H 4665 4650 60  0001 C CNN
F 3 "" H 4665 4650 60  0000 C CNN
	1    4865 3550
	1    0    0    -1  
$EndComp
$EndSCHEMATC
